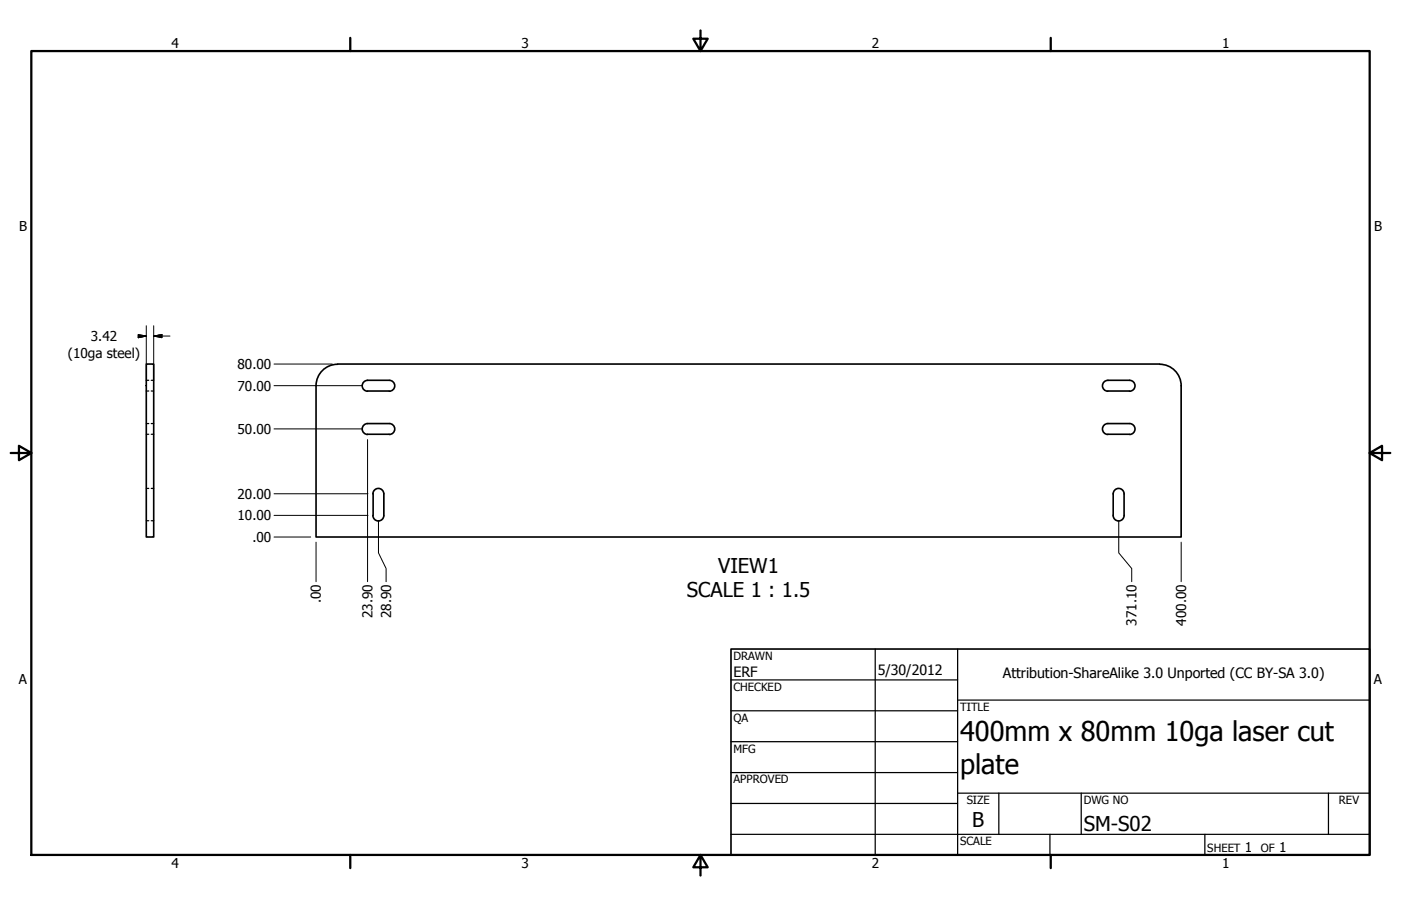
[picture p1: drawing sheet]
<svg xmlns="http://www.w3.org/2000/svg" width="432mm" height="279mm" viewBox="0 0 432 279" stroke-linecap="round" stroke-linejoin="round" font-family="sans-serif">
<!-- layer: Visible (ANSI) -->
<g fill="none" stroke="#000" stroke-width=".51">
<path d="M45.1 112.3h2.3v53.3h-2.3zM104 112.3a6.6 6.6 0 0 0-6.6 6.7v46.6h266.6v-46.7a6.6 6.6 0 0 0-6.6-6.6M104.1 112.3h253.3M113.3 117.3h6.7a1.68 1.68 0 0 1 1.7 1.7 1.68 1.68 0 0 1-1.7 1.6M113.3 117.3a1.68 1.68 0 0 0-1.7 1.7 1.68 1.68 0 0 0 1.7 1.6M341.4 117.3h6.7a1.68 1.68 0 0 1 1.7 1.7 1.68 1.68 0 0 1-1.7 1.6M341.5 117.3a1.68 1.68 0 0 0-1.7 1.7 1.68 1.68 0 0 0 1.7 1.6M113.3 130.6h6.7a1.68 1.68 0 0 1 1.7 1.7 1.68 1.68 0 0 1-1.7 1.7M113.3 133.9h6.7M113.3 120.6h6.7M113.3 130.6a1.68 1.68 0 0 0-1.7 1.7 1.68 1.68 0 0 0 1.7 1.7M341.4 130.6h6.7a1.68 1.68 0 0 1 1.7 1.7 1.68 1.68 0 0 1-1.7 1.7"/>
<path d="M341.4 133.9h6.7M341.4 120.6h6.7M341.5 130.6a1.68 1.68 0 0 0-1.7 1.7 1.68 1.68 0 0 0 1.7 1.7M114.9 152.3a1.68 1.68 0 0 1 1.7-1.7 1.68 1.68 0 0 1 1.7 1.7M115 152.3l-.1 6.7a1.68 1.68 0 0 0 1.7 1.7 1.68 1.68 0 0 0 1.7-1.7v-6.7M343.1 152.3a1.68 1.68 0 0 1 1.7-1.7 1.68 1.68 0 0 1 1.7 1.7M343.1 152.3v6.7a1.68 1.68 0 0 0 1.7 1.7 1.68 1.68 0 0 0 1.7-1.7v-6.7"/>
</g>
<!-- layer: Hidden (ANSI) -->
<path d="M45.1 117.3h.7M46.6 117.3h.8M45.1 130.6h.7M45.1 133.9h.7M45.1 120.6h.7M46.6 130.6h.8M46.6 133.9h.8M46.6 120.6h.8M45.1 150.6h.7M46.6 150.6h.8M45.1 160.6h.7M46.6 160.6h.8" fill="none" stroke="#000" stroke-width=".38"/>
<!-- layer: Border (ANSI) -->
<path d="M9.7 15.7h412.4v248h-412.4zM107.9 11.7v4M215.9 9.4v6.3l-2.2-3.8h4.4l-2.2 3.8M323.8 11.7v4M3.3 139.7h6.4l-3.9-2.2v4.4l3.9-2.2M422.1 139.7l3.9 2.2v-4.4l-3.9 2.2h6.4M107.9 263.7v4M215.9 263.7l2.2 3.8h-4.4l2.2-3.8v6.3M323.8 263.7v4" fill="none" stroke="#000" stroke-width=".7"/>
<!-- layer: Title (ANSI) -->
<g fill="none" stroke="#000" stroke-width=".38">
<path d="M225.3 209.7h69.8M225.3 219.2h69.8M269.7 200.2v63.5M295.1 215.9h127M295.1 200.2v63.5M225.3 228.7h69.8M225.3 238.3h69.8M225.3 257.3h196.8M225.3 247.8h69.8M295.1 244.6h127M307.8 244.6v12.7M323.6 257.3v6.4"/>
<path d="M333.2 244.6v12.7M371.3 257.3v6.4M409.4 244.6v12.7"/>
</g>
<path d="M225.3 200.2h196.8v63.5h-196.8z" fill="none" stroke="#000" stroke-width=".51"/>
<!-- layer: Dimension (ANSI) -->
<g fill="none" stroke="#000" stroke-width=".31">
<path d="M42.6 103.2l2.5 .4-2.5 .5zM42.6 103.6h2.5M45.1 100.5v16.8M47.4 103.6l2.5-.4v.9zM47.4 103.6h5M47.4 100.5v16.8M84.5 118.9h27.2M84.5 112.3h17.9M84.5 132.3h27.2M113.3 135.6v43.8M84.5 158.9h28.9M84.5 152.3h28.9"/>
<path d="M84.5 165.6h11.3M97.4 167.2v12.2M116.6 160.5v10l2.4 4.8v4.1M344.8 160.5v10l4 4.8v4.1M364 167.2v12.2"/>
</g>
<path d="M42.6 104.1l2.5-.5zM42.6 103.2l2.5 .4-2.5 .5zM47.4 103.6l2.5-.4zM47.4 103.6l2.5-.4v.9z" fill="#000" stroke="#000" stroke-width=".31"/>
<g font-size="8.4">
<text x="295.9" y="228.7">400mm x 80mm 10ga laser cut</text>
<text x="295.9" y="238.7">plate</text>
</g>
<g font-size="6.3">
<text x="221.4" y="176.7">VIEW1</text>
<text x="211.7" y="184.2">SCALE 1 : 1.5</text>
<text x="299.7" y="255.1">B</text>
<text x="334" y="256.4">SM-S02</text>
</g>
<g font-size="4.4">
<text x="226.1" y="208.9">ERF</text>
<text x="270.5" y="208.2">5/30/2012</text>
<text x="309.1" y="209.2">Attribution-ShareAlike 3.0 Unported (CC BY-SA 3.0)</text>
</g>
<g font-size="4.2">
<text x="52.8" y="14.7">4</text>
<text x="160.8" y="14.7">3</text>
<text x="268.7" y="14.7">2</text>
<text x="376.7" y="14.7">1</text>
<text x="5.9" y="71.4">B</text>
<text x="423.5" y="71.4">B</text>
<text x="28" y="105.2">3.42</text>
<text x="20.9" y="110.4">(10ga steel)</text>
<text x="73.2" y="113.8">80.00</text>
<text x="73.2" y="120.5">70.00</text>
<text x="73.2" y="133.8">50.00</text>
<text x="73.2" y="153.8">20.00</text>
<text x="73.2" y="160.5">10.00</text>
<text x="77.8" y="167.1">.00</text>
<text x="98.9" y="186.1" transform="rotate(-90 98.9 186.1)">.00</text>
<text x="114.8" y="190.6" transform="rotate(-90 114.8 190.6)">23.90</text>
<text x="120.5" y="190.6" transform="rotate(-90 120.5 190.6)">28.90</text>
<text x="350.3" y="192.9" transform="rotate(-90 350.3 192.9)">371.10</text>
<text x="365.6" y="192.9" transform="rotate(-90 365.6 192.9)">400.00</text>
<text x="5.8" y="211.1">A</text>
<text x="423.4" y="211.1">A</text>
<text x="383.7" y="262.8">1</text>
<text x="394.2" y="262.8">1</text>
<text x="52.8" y="267.7">4</text>
<text x="160.8" y="267.7">3</text>
<text x="268.7" y="267.7">2</text>
<text x="376.7" y="267.7">1</text>
</g>
<g font-size="3.5">
<text x="226.1" y="203.5">DRAWN</text>
<text x="226.1" y="213">CHECKED</text>
<text x="295.9" y="219.2">TITLE</text>
<text x="226.1" y="222.6">QA</text>
<text x="226.1" y="232.1">MFG</text>
<text x="226.1" y="241.6">APPROVED</text>
<text x="297.9" y="248">SIZE</text>
<text x="334" y="248">DWG NO</text>
<text x="412.7" y="247.9">REV</text>
<text x="295.9" y="260.7">SCALE</text>
<text x="372.1" y="262.8">SHEET</text>
<text x="388.6" y="262.8">OF</text>
</g>
</svg>
